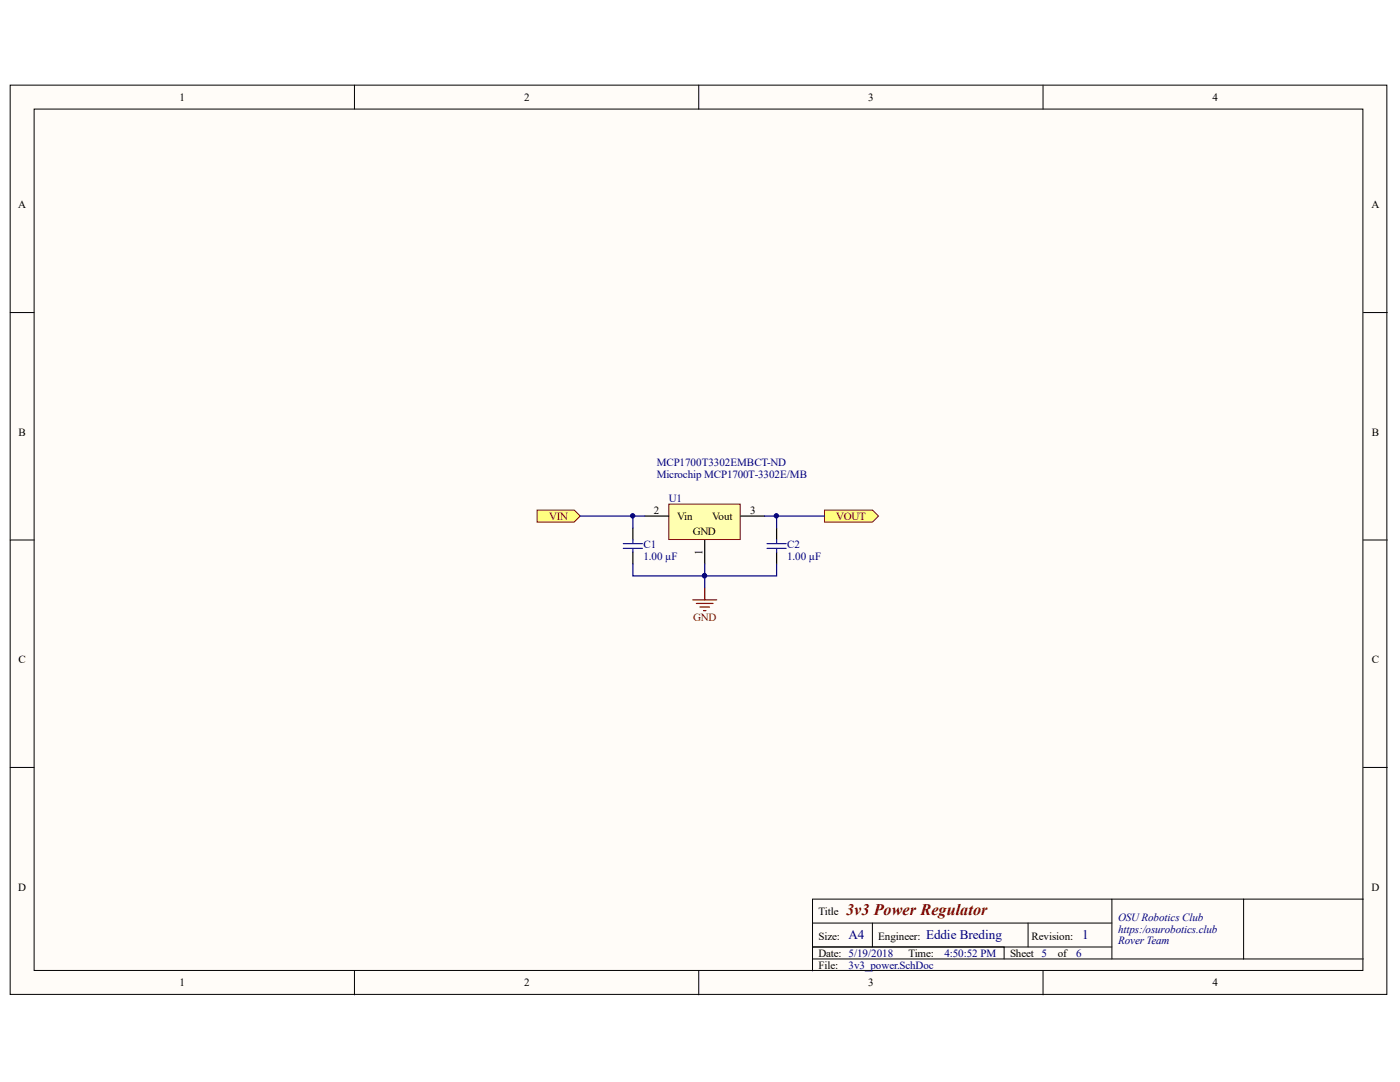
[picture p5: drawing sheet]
<svg xmlns="http://www.w3.org/2000/svg" width="279mm" height="216mm" viewBox="0 0 279 216" stroke-linecap="round" stroke-linejoin="round" font-family="sans-serif">
<g fill="#fffcf8" stroke="#000" stroke-width=".2">
<path d="M2 17h274.8v181.4h-274.8z"/>
<path d="M6.8 21.8h265.2v171.8h-265.2z"/>
</g>
<g fill="none" stroke="#000" stroke-width=".2">
<path d="M70.7 17v4.8M139.5 17v4.8M208.2 17v4.8M2 62.4h4.8M272.1 62.4h4.8M2 107.8h4.8M272.1 107.8h4.8M2 153.1h4.8M272.1 153.1h4.8M221.9 179.4v12M248.2 179.4h-86v14.3M272.1 179.4h-23.9v12"/>
<path d="M70.7 193.7v4.8M139.5 193.7v4.8M162.2 184.2h59.7M162.2 191.4h109.9M162.2 189h59.7M174.1 184.2v4.8M200.4 189v2.4M205.2 184.2v4.8M208.2 193.7v4.8"/>
</g>
<path d="M133.5 100.6h14.2v7.1h-14.2z" fill="#ffffb0" stroke="#800000" stroke-width=".2"/>
<path d="M128.7 103h4.8M140.6 107.8v4.7M147.8 103h4.8" fill="none" stroke="#000" stroke-width=".24"/>
<g fill="#ffff80" stroke="#800000" stroke-width=".2">
<path d="M107.2 101.8h7.4l1.2 1.2-1.2 1.2h-7.4z" fill-rule="evenodd"/>
<path d="M164.5 101.8h9.6l1.2 1.2-1.2 1.2h-9.6z" fill-rule="evenodd"/>
</g>
<path d="M115.8 103h12.9M126.3 112.5v2.4h28.7v-2.4M126.3 103v2.4M140.6 112.5v4.8M152.6 103h11.9M155 103v2.4" fill="none" stroke="#000080" stroke-width=".24"/>
<path d="M138.3 119.7h4.7M140.6 117.3v2.4M139 120.4h3.3M139.7 121.1h1.9M140.4 121.8h.5" fill="none" stroke="#800000" stroke-width=".24"/>
<path d="M126.3 105.4v2.4M126.3 110.1v2.4M155 105.4v2.4M155 110.1v2.4" fill="none" stroke="#000" stroke-width=".24"/>
<path d="M124.4 108.5h3.8M124.4 109.4h3.8M126.3 107.8v.7M126.3 109.4v.7M153.1 108.5h3.8M153.1 109.4h3.8M155 107.8v.7M155 109.4v.7" fill="none" stroke="#00f" stroke-width=".24"/>
<g fill="#000080" stroke="#000080" stroke-width=".2">
<circle cx="126.3" cy="102.9" r=".43"/>
<circle cx="140.6" cy="114.9" r=".43"/>
<circle cx="154.9" cy="102.9" r=".43"/>
</g>
<text font-size="3.2" fill="#800000" x="168.9" y="182.5">3v3 Power Regulator</text>
<g font-size="2.6" fill="#000080">
<text x="169.4" y="187.4">A4</text>
<text x="184.8" y="187.4">Eddie Breding</text>
<text x="215.9" y="187.4">1</text>
</g>
<g font-size="2.2">
<text x="35.9" y="20.1">1</text>
<text x="104.6" y="20.1">2</text>
<text x="173.2" y="20.1">3</text>
<text x="242" y="20.1">4</text>
<text x="3.6" y="41.6">A</text>
<text x="273.7" y="41.6">A</text>
<text x="3.7" y="87">B</text>
<text x="273.8" y="87">B</text>
<text x="130.5" y="102.5">2</text>
<text x="135.1" y="103.7">Vin</text>
<text x="138.2" y="106.8">GND</text>
<text x="142.1" y="103.7">Vout</text>
<text x="149.7" y="102.5">3</text>
<text x="140.2" y="110.7" transform="rotate(-90 140.2 110.7)">1</text>
<text x="3.7" y="132.3">C</text>
<text x="273.8" y="132.3">C</text>
<text x="3.6" y="177.7">D</text>
<text x="273.7" y="177.7">D</text>
<text x="163.4" y="182.5">Title</text>
<text x="163.4" y="187.5">Size:</text>
<text x="163.4" y="190.9">Date: 5/19/2018</text>
<text x="175.3" y="187.5">Engineer:</text>
<text x="181.3" y="190.9">Time:</text>
<text x="201.6" y="190.9">Sheet 5</text>
<text x="205.9" y="187.5">Revision:</text>
<text x="211.1" y="190.9">of</text>
<text x="35.9" y="196.8">1</text>
<text x="104.6" y="196.8">2</text>
<text x="163.4" y="193.3">File:</text>
<text x="173.2" y="196.8">3</text>
<text x="242" y="196.8">4</text>
</g>
<g font-size="2.2" fill="#000080">
<text x="131.1" y="95.3">Microchip MCP1700T-3302E/MB</text>
<text x="131.1" y="93">MCP1700T3302EMBCT-ND</text>
<text x="133.5" y="100.1">U1</text>
<text x="128.4" y="111.8">1.00 µF</text>
<text x="128.4" y="109.4">C1</text>
<text x="157.1" y="111.8">1.00 µF</text>
<text x="157.1" y="109.4">C2</text>
<text x="223.1" y="183.7">OSURobotics Club</text>
<text x="188.5" y="190.9">4:50:52 PM</text>
<text x="214.8" y="190.9">6</text>
<text x="223.1" y="186.1">https:/osurobotics.club</text>
<text x="223.1" y="188.5">Rover Team</text>
<text x="169.4" y="193.3">3v3_power.SchDoc</text>
</g>
<g font-size="2.2" fill="#800000">
<text x="109.6" y="103.7">VIN</text>
<text x="166.9" y="103.7">VOUT</text>
<text x="138.3" y="124">GND</text>
</g>
</svg>
